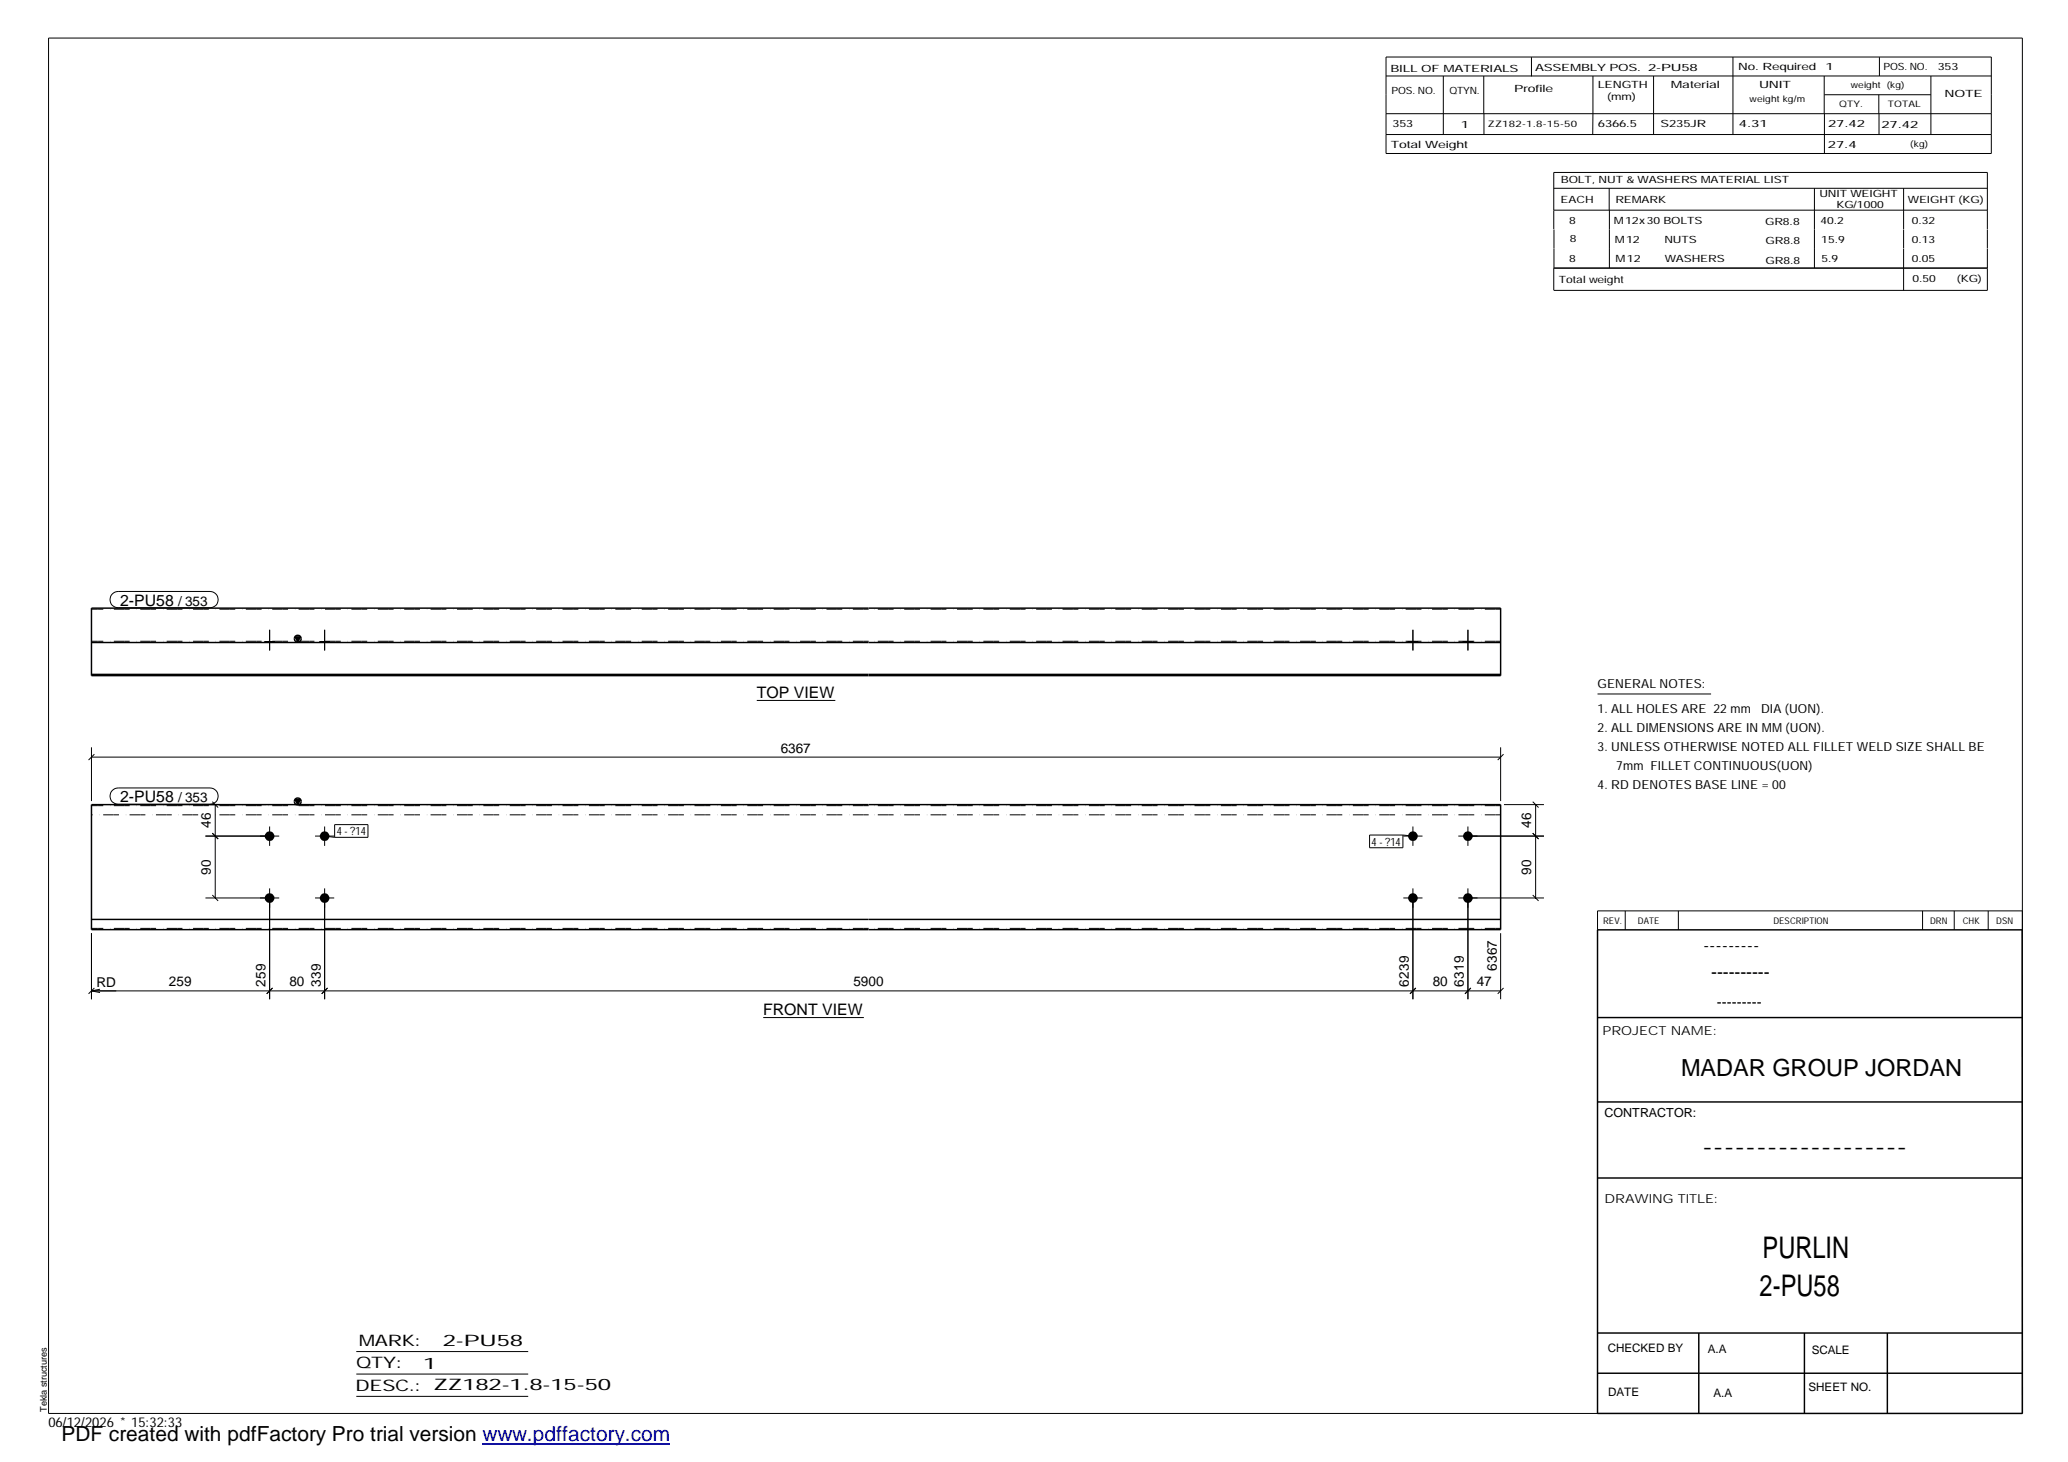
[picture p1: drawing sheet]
<svg xmlns="http://www.w3.org/2000/svg" width="420mm" height="297mm" viewBox="0 0 420 297" stroke-linecap="round" stroke-linejoin="round" font-family="sans-serif">
<g fill="#000">
<path d="M59.9 129.4h1.1l-.5 1zM59.9 162.5h1.1l-.5 1z"/>
<path d="M53.8 130.3h2v.2h-2z" fill-rule="evenodd"/>
<path d="M53.8 130.3h2v.2h-2z" fill-rule="evenodd"/>
<path d="M65 130.3h1.9v.2h-1.9z" fill-rule="evenodd"/>
<path d="M65 130.3h1.9v.2h-1.9z" fill-rule="evenodd"/>
<path d="M286.1 130.3h1.9v.2h-1.9z" fill-rule="evenodd"/>
<path d="M286.1 130.3h1.9v.2h-1.9z" fill-rule="evenodd"/>
<path d="M297.3 130.3h1.9v.2h-1.9z" fill-rule="evenodd"/>
<path d="M297.3 130.3h1.9v.2h-1.9z" fill-rule="evenodd"/>
<circle cx="54.8" cy="169.9" r=".97"/>
<circle cx="65.9" cy="169.9" r=".97"/>
<circle cx="287.1" cy="169.9" r=".97"/>
<circle cx="298.2" cy="169.9" r=".97"/>
<circle cx="54.8" cy="182.5" r=".97"/>
<circle cx="65.9" cy="182.5" r=".97"/>
<circle cx="287.1" cy="182.5" r=".97"/>
<circle cx="298.2" cy="182.5" r=".97"/>
</g>
<g fill="none" stroke="#000" stroke-width=".2">
<path d="M9.9 7.7h401v279.5h-401zM281.6 11.6h123v19.6h-123zM281.6 15.4h123M293.2 15.4v11.9M301.5 15.4v7.7M311.1 11.6v3.9M323.6 15.4v11.9M336 15.4v11.9M352.1 11.6v15.7M370.6 15.4v7.7M370.7 19.2h21.6M381.7 19.2v3.9"/>
<path d="M381.8 11.6v3.8M392.3 15.4v11.9M281.6 23.1h123M281.6 27.3h123M301.5 23.1v4.2M315.7 38.3h88.1M326.9 38.3v4.4M368.6 38.3v16.2M370.7 23.1v8.1M381.8 23.1v4.2M386.8 38.3v8.3M315.7 42.7h88.1"/>
<path d="M315.7 46.6v-11.6h88.1v11.6M315.7 46.6v7.9M327 42.7v11.8M386.8 46.6v3.9M386.8 50.6v8.4M403.8 46.6v3.9M403.8 50.6v8.4h-88.1M403.8 54.5h-88.1v4.5M22.8 120.7l.6-.4 .6-.1h18.7a1.65 1.65 0 0 1 1.6 1.6 1.65 1.65 0 0 1-1.6 1.7h-18.7a1.65 1.65 0 0 1-1.5-1 1.65 1.65 0 0 1 .3-1.8zM53.8 130.3v.2M54.8 128v4.2M55.8 130.3v.2"/>
<path d="M65 130.3v.2M66 128v4.2M66.9 130.3v.2M286.1 130.3v.2M287.1 128v4.2M288 130.3v.2M297.3 130.3v.2M298.2 128v4.2M299.2 130.3v.2M18.6 153.8h286.3M18.6 151.8v11M19.2 153.2l-1.2 1.2"/>
<path d="M153.8 142.3h15.9M304.9 151.8v11M305.5 153.2l-1.2 1.2M324.6 141h23M22.8 160.6l.6-.4 .6-.1h18.7a1.65 1.65 0 0 1 1.6 1.6 1.65 1.65 0 0 1-1.6 1.7h-18.7a1.65 1.65 0 0 1-1.5-1 1.65 1.65 0 0 1 .3-1.8zM41.7 169.9h15M41.7 163.5h12.4M43.1 169.3l1.2 1.2M43.1 162.9l1.2 1.2M43.7 163.5v18.9M54.8 167.9v4M64 169.9h3.9"/>
<path d="M66 167.9v4M66 169.9l2 .2M68 167.5h6.8v2.6h-6.8zM278.3 169.7h6.7v2.5h-6.7zM285 169.7l2.1 .2M285.1 169.9h3.9M287.1 167.9v4M296.3 169.9h17.4M298.2 167.9v4M305.6 163.5h8.1M311.4 169.3l1.2 1.2M311.4 162.9l1.2 1.2"/>
<path d="M312 163.5v18.9M18.6 189.6v13.4M41.7 182.4h15M43.1 181.8l1.2 1.2M54.8 180.5v22.5M64 182.4h3.9M66 180.5v22.5M285.1 182.4h3.9M287.1 180.5v22.5M296.3 182.4h17.4M298.2 180.5v22.5M304.9 189.6v13.4"/>
<path d="M311.4 181.8l1.2 1.2M330.2 185.1v3.8M341 185.1v3.8M390.6 185.1v3.8M397 185.1v3.8M403.9 185.1v3.8M410.9 185.1h-86.3v3.8M18.6 201.3h286.3M18.6 201.3l1.7 .4M19.2 200.7l-1.2 1.2M20.3 201l-1.7 .3M55.4 200.7l-1.2 1.2"/>
<path d="M66.5 200.7l-1.1 1.2M155.1 206.7h20.4M287.7 200.7l-1.2 1.2M298.8 200.7l-1.2 1.2M305.5 200.7l-1.2 1.2M72.4 274.6h34.9M72.4 279.2h34.9M72.4 283.7h34.9"/>
</g>
<g fill="none" stroke="#000" stroke-width=".3">
<path d="M18.6 123.6h286.3v13.7h-286.3zM18.6 137h286.3M18.6 130.5h286.3M59.9 129.4h1.1l-.5 1zM18.6 163.5h286.3v25.4h-286.3zM59.9 162.5h1.1l-.5 1zM18.6 186.8h286.3M324.6 188.9h86.3v98.3h-86.3zM324.6 206.7h86.3M324.6 239.3h86.3M324.6 223.9h86.3M324.6 270.8h86.3"/>
<path d="M324.6 279h86.3M345.1 270.8v16.4M366.6 270.8v16.4M383.5 270.8v16.4"/>
<circle cx="60.5" cy="129.8" r=".68"/>
<circle cx="60.5" cy="162.8" r=".68"/>
</g>
<path d="M176.5 123.8h-157.9M176.5 130.3h-157.9M304.9 123.8h-128.4M304.9 130.3h-128.4M40.3 165.6h-21.7M176.5 165.6h-133.3M176.5 163.7h-157.9M304.9 165.6h-128.4M304.9 163.7h-128.4M176.5 188.6h-157.9M304.9 188.6h-128.4" fill="none" stroke="#000" stroke-width=".2" stroke-dasharray="1.1 0 2.1 .7 0 1.4" stroke-linecap="butt"/>
<path d="M98 293.3h38.2" fill="none" stroke="#00f" stroke-width=".3"/>
<g font-size="6.1">
<text x="358.1" y="255.5">PURLIN</text>
<text x="357.5" y="263.3">2-PU58</text>
</g>
<text font-size="4.8" x="341.5" y="218.6">MADAR GROUP JORDAN</text>
<text font-size="4.2" x="12.5" y="292.7">PDF created with pdfFactory Pro trial version www.pdffactory.com</text>
<g font-size="3.6">
<text x="346.1" y="193.2">---------</text>
<text x="347.7" y="198.6">----------</text>
<text x="345.8" y="234.2">-------------------</text>
</g>
<g font-size="3.2">
<text x="24.4" y="123">2-PU58</text>
<text x="153.8" y="141.8">TOP VIEW</text>
<text x="24.4" y="163">2-PU58</text>
<text x="155.1" y="206.2">FRONT VIEW</text>
<text x="72.9" y="273.5">MARK:</text>
<text x="90" y="273.5">2-PU58</text>
<text x="72.4" y="278">QTY:</text>
<text x="86" y="278.1">1</text>
<text x="72.2" y="282.6">DESC.:</text>
<text x="88.1" y="282.4">ZZ182-1.8-15-50</text>
</g>
<text font-size="3" x="348.8" y="204.5">---------</text>
<g font-size="2.8">
<text x="36.2" y="123">/ 353</text>
<text x="158.6" y="152.9">6367</text>
<text x="36.2" y="163">/ 353</text>
<text x="42.8" y="168.2" transform="rotate(-90 42.8 168.2)">46</text>
<text x="311.1" y="168.2" transform="rotate(-90 311.1 168.2)">46</text>
<text x="42.8" y="177.7" transform="rotate(-90 42.8 177.7)">90</text>
<text x="311.1" y="177.7" transform="rotate(-90 311.1 177.7)">90</text>
<text x="304.1" y="197.3" transform="rotate(-90 304.1 197.3)">6367</text>
<text x="19.6" y="200.5">RD</text>
<text x="34.3" y="200.4">259</text>
<text x="54" y="200.4" transform="rotate(-90 54 200.4)">259</text>
<text x="58.8" y="200.4">80</text>
<text x="65.2" y="200.4" transform="rotate(-90 65.2 200.4)">339</text>
<text x="173.4" y="200.4">5900</text>
<text x="286.3" y="200.4" transform="rotate(-90 286.3 200.4)">6239</text>
<text x="291.1" y="200.4">80</text>
<text x="297.4" y="200.4" transform="rotate(-90 297.4 200.4)">6319</text>
<text x="300" y="200.4">47</text>
<text x="9.8" y="290">06/12/2026 * 15:32:33</text>
</g>
<g font-size="2.5">
<text x="324.6" y="139.9">GENERAL NOTES:</text>
<text x="324.6" y="148.7">2. ALL DIMENSIONS ARE IN MM (UON).</text>
<text x="324.6" y="144.9">1. ALL HOLES ARE 22 mm</text>
<text x="357.8" y="144.9">DIA (UON).</text>
<text x="324.6" y="152.5">3. UNLESS OTHERWISE NOTED ALL FILLET WELD SIZE SHALL BE</text>
<text x="324.6" y="160.2">4. RD DENOTES BASE LINE = 00</text>
<text x="328.4" y="156.4">7mm FILLET CONTINUOUS(UON)</text>
<text x="325.6" y="210.3">PROJECT NAME:</text>
<text x="326" y="226.9">CONTRACTOR:</text>
<text x="326" y="244.4">DRAWING TITLE:</text>
</g>
<g font-size="2.4">
<text x="326.7" y="274.7">CHECKED BY</text>
<text x="347" y="275">A.A</text>
<text x="368.1" y="275.1">SCALE</text>
<text x="326.7" y="283.6">DATE</text>
<text x="348.1" y="283.9">A.A</text>
<text x="367.5" y="282.6">SHEET NO.</text>
</g>
<g font-size="2.3">
<text x="68.4" y="169.7">4 - ?14</text>
<text x="278.7" y="171.8">4 - ?14</text>
</g>
<g font-size="2">
<text x="282.5" y="14.6">BILL OF MATERIALS</text>
<text x="311.9" y="14.4">ASSEMBLY POS.</text>
<text x="324.6" y="17.9">LENGTH</text>
<text x="334.9" y="14.4">2-PU58</text>
<text x="339.5" y="17.9">Material</text>
<text x="353.1" y="14.2">No. Required</text>
<text x="357.4" y="17.9">UNIT</text>
<text x="370.9" y="14.2">1</text>
<text x="382.7" y="14.2">POS. NO.</text>
<text x="393.7" y="14.3">353</text>
<text x="282.7" y="19.1">POS. NO.</text>
<text x="294.5" y="19">QTYN.</text>
<text x="307.6" y="18.7">Profile</text>
<text x="326.5" y="20.4">(mm)</text>
<text x="395.1" y="19.6">NOTE</text>
<text x="282.9" y="25.8">353</text>
<text x="296.8" y="26">1</text>
<text x="324.7" y="25.9">6366.5</text>
<text x="337.4" y="25.9">S235JR</text>
<text x="353.3" y="25.9">4.31</text>
<text x="371.4" y="25.9">27.42</text>
<text x="382.3" y="25.9">27.42</text>
<text x="282.6" y="30.1">Total Weight</text>
<text x="371.4" y="30">27.4</text>
<text x="317.1" y="41.3">EACH</text>
<text x="317.1" y="37.2">BOLT, NUT &amp; WASHERS MATERIAL LIST</text>
<text x="328.2" y="41.3">REMARK</text>
<text x="369.7" y="40.1">UNIT WEIGHT</text>
<text x="387.6" y="41.2">WEIGHT (KG)</text>
<text x="318.8" y="45.4">8</text>
<text x="327.9" y="45.6">M12x30 BOLTS</text>
<text x="358.6" y="45.6">GR8.8</text>
<text x="369.9" y="45.5">40.2</text>
<text x="373.1" y="42.2">KG/1000</text>
<text x="388.4" y="45.5">0.32</text>
<text x="318.8" y="53.3">8</text>
<text x="318.9" y="49.2">8</text>
<text x="328.1" y="49.3">M12</text>
<text x="328.3" y="53.3">M12</text>
<text x="338.2" y="49.4">NUTS</text>
<text x="338.2" y="53.3">WASHERS</text>
<text x="358.7" y="49.6">GR8.8</text>
<text x="358.7" y="53.5">GR8.8</text>
<text x="370" y="49.3">15.9</text>
<text x="370.1" y="53.2">5.9</text>
<text x="388.4" y="49.4">0.13</text>
<text x="388.4" y="53.3">0.05</text>
<text x="316.7" y="57.5">Total weight</text>
<text x="388.6" y="57.3">0.50</text>
<text x="397.6" y="57.3">(KG)</text>
</g>
<g font-size="1.9">
<text x="325.7" y="187.8">REV.</text>
<text x="332.8" y="187.6">DATE</text>
<text x="360.3" y="187.7">DESCRIPTION</text>
<text x="392.1" y="187.6">DRN</text>
<text x="398.8" y="187.6">CHK</text>
<text x="405.6" y="187.7">DSN</text>
<text x="9.5" y="286.8" transform="rotate(-90 9.5 286.8)">Tekla structures</text>
</g>
<g font-size="1.8">
<text x="376" y="17.9">weight (kg)</text>
<text x="355.5" y="20.7">weight kg/m</text>
<text x="373.6" y="21.7">QTY.</text>
<text x="383.5" y="21.8">TOTAL</text>
<text x="302.3" y="25.9">ZZ182-1.8-15-50</text>
<text x="388.1" y="29.8">(kg)</text>
</g>
</svg>
